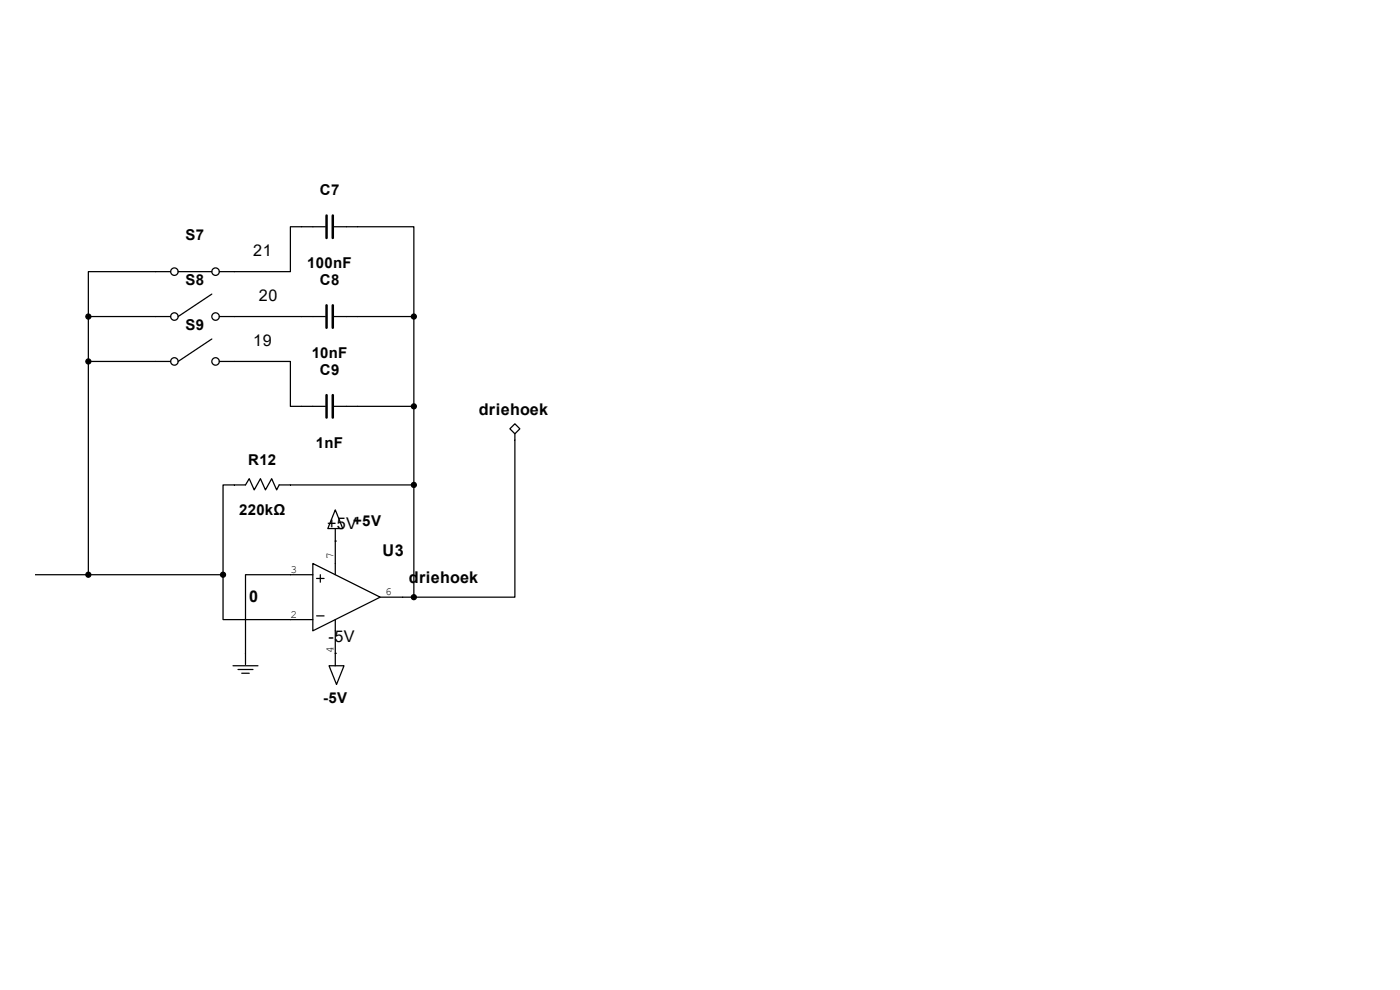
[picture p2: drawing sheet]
<svg xmlns="http://www.w3.org/2000/svg" width="297mm" height="210mm" viewBox="0 0 297 210" stroke-linecap="round" stroke-linejoin="round" font-family="sans-serif">
<g fill="none" stroke="#000" stroke-width=".26">
<path d="M36.2 57.6h-17.5v9.6M37.8 57.6h7.1M69 48.1h-7.4v9.5h-15.1M70.9 48.1h16.9v19.1M18.7 67.2h17.5M18.7 76.7h17.5M18.7 67.2v54.7M44.9 62.4l-7.1 4.8M44.9 71.9l-7.1 4.8M46.5 76.7h15.1v9.5h7.4M46.5 67.2h22.5M70.9 67.2h16.9"/>
<path d="M87.8 67.2v59.5M70.9 86.2h16.9M108.2 91l1-1.1 1.1 1.1-1.1 1zM109.2 92v34.7h-21.4M66.4 119.5l14.3 7.2-14.3 7.1zM71.1 108.2l1.6 3.9h-3.2zM71.1 114.8h.1M71.1 112.1v9.8M87.8 102.9h-28.6l-.5 1-1.1-2.4-1.3 2.4-1-2.4-1.4 2.4-1-2.4-.8 1.4h-4.8v19M7.6 121.9h39.7M47.3 121.9v9.5h19.1M66.4 121.9h-14.3v19.1"/>
<path d="M67.2 130.7h1.5M67.2 122.7h1.5M68 121.9v1.6M71.1 138.6h.1M71.1 131.4v9.8M80.7 126.7h7.1M49.4 141.2h5.3M50.5 142h3.2M51.3 142.8h1.6M69.8 141.2h3.2l-1.6 4z"/>
<circle cx="37" cy="57.6" r=".79"/>
<circle cx="45.7" cy="57.6" r=".79"/>
<circle cx="37" cy="76.7" r=".79"/>
<circle cx="37" cy="67.2" r=".79"/>
<circle cx="45.7" cy="76.7" r=".79"/>
<circle cx="45.7" cy="67.2" r=".79"/>
</g>
<path d="M69.3 45.7v4.8M70.6 45.7v4.8M69.3 64.8v4.7M70.6 64.8v4.7M69.3 83.8v4.8M70.6 83.8v4.8" fill="none" stroke="#000" stroke-width=".53"/>
<g fill="#000" stroke="#000" stroke-width=".26">
<circle cx="18.7" cy="76.7" r=".53"/>
<circle cx="18.7" cy="67.2" r=".53"/>
<circle cx="87.8" cy="67.2" r=".53"/>
<circle cx="87.8" cy="86.2" r=".53"/>
<circle cx="87.8" cy="102.9" r=".53"/>
<circle cx="18.7" cy="121.9" r=".53"/>
<circle cx="47.3" cy="121.9" r=".53"/>
<circle cx="87.8" cy="126.7" r=".53"/>
</g>
<g font-size="3.4">
<text x="53.7" y="54.4">21</text>
<text x="54.9" y="63.9">20</text>
<text x="53.7" y="73.4">19</text>
<text x="101.6" y="88">driehoek</text>
<text x="69.4" y="112.3">+5V+5V</text>
<text x="81.2" y="117.9">U3</text>
<text x="86.7" y="123.7">driehoek</text>
<text x="52.9" y="127.7">0</text>
<text x="69.7" y="136.1">-5V</text>
</g>
<g font-size="3.2">
<text x="67.9" y="41.4">C7</text>
<text x="39.4" y="50.9">S7</text>
<text x="65.2" y="56.9">100nF</text>
<text x="39.4" y="60.5">S8</text>
<text x="67.9" y="60.5">C8</text>
<text x="39.4" y="70">S9</text>
<text x="66.1" y="75.9">10nF</text>
<text x="67.9" y="79.5">C9</text>
<text x="67" y="95">1nF</text>
<text x="52.7" y="98.6">R12</text>
<text x="50.7" y="109.3">220kΩ</text>
<text x="68.6" y="149.1">-5V</text>
</g>
<g font-size="2.4">
<text x="70.7" y="118.5" transform="rotate(-90 70.7 118.5)">7</text>
<text x="61.6" y="121.5">3</text>
<text x="61.6" y="131.1">2</text>
<text x="81.7" y="126.3">6</text>
<text x="70.7" y="138.6" transform="rotate(-90 70.7 138.6)">4</text>
</g>
</svg>
